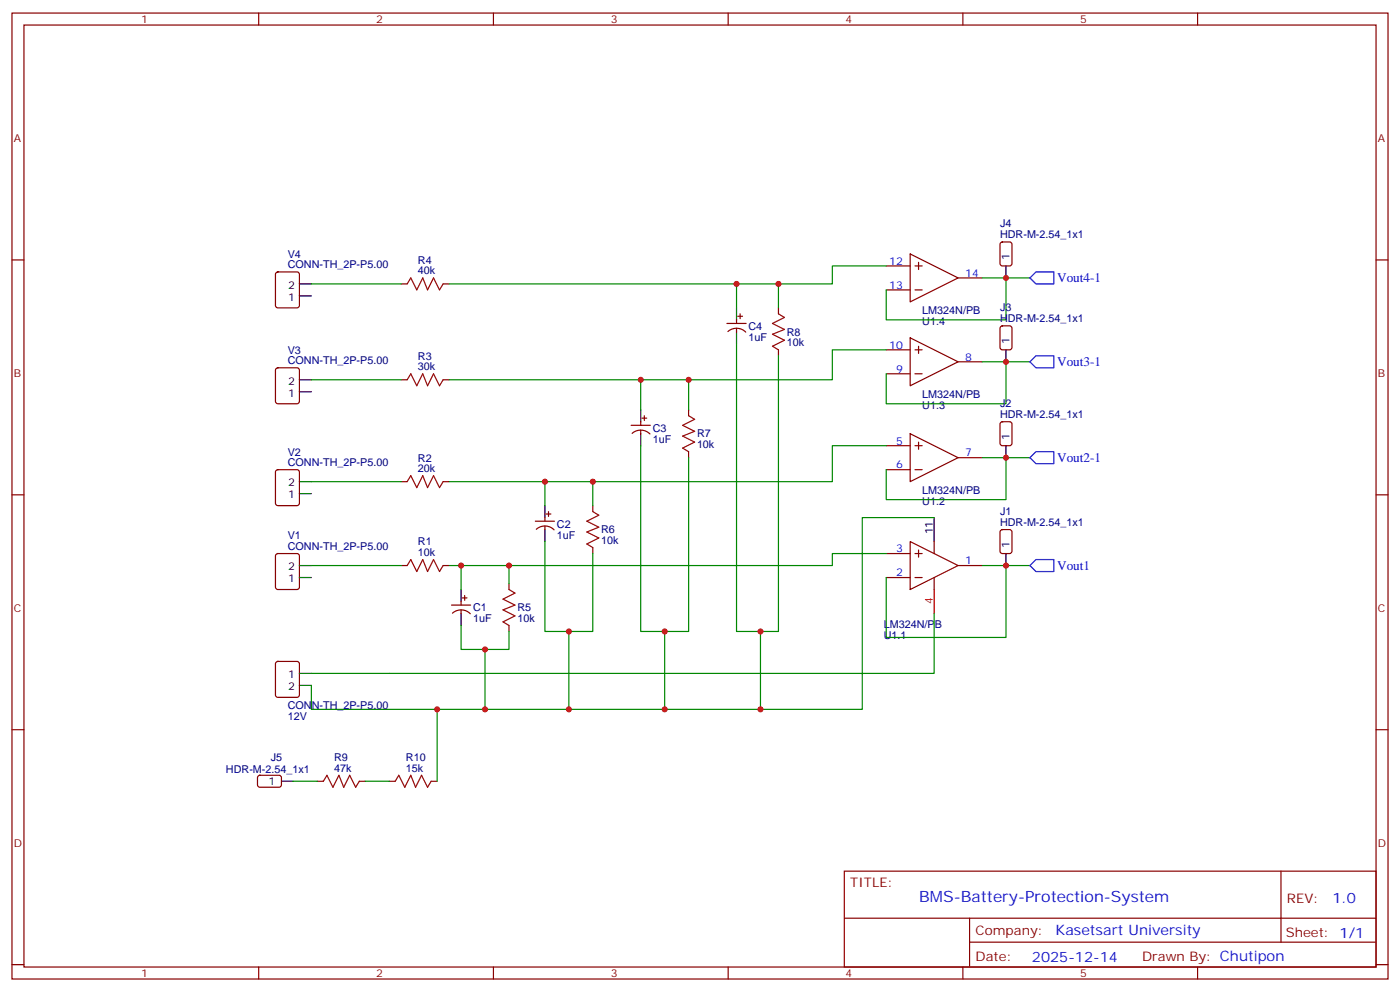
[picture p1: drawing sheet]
<svg xmlns="http://www.w3.org/2000/svg" width="412mm" height="292mm" viewBox="0 0 412 292" stroke-linecap="round" stroke-linejoin="round" font-family="sans-serif">
<g fill="none" stroke="#870000" stroke-width=".35">
<path d="M3.5 3.8h405.4v284.4h-405.4zM7.1 7.4h398.2v277.3h-398.2zM76.2 3.8v3.6M145.3 3.8v3.6M214.5 3.8v3.6M283.6 3.8v3.6M352.8 3.8v3.6M3.5 76.5h3.6M261.1 78.3h7M268.1 74.8l14.1 7-14.1 7.1zM269.5 78.3h2.1M270.6 77.2v2.1"/>
<path d="M294.8 71.4l.5-.2h2.1l.6 .5 .1 5.9-.5 .6-2.3 .1-.7-.5v-5.9zM405.3 76.5h3.6M81.4 80.3l.4-.3h5.7l.6 .5 .1 9.4-.5 .7h-5.9l-.6-.4-.1-9.4zM118.2 83.6h1.7M130.5 83.6h1.8M214.1 95.2h5.7M214.4 97.6a3.8 3.8 0 0 1 5.3 .2M217 94.2v1M217 96.6v1.1M217.3 93.1h1.4M218 92.4v1.4M229.3 90.6v1.8"/>
<path d="M261.1 85.3h7M268.1 99.4l14.1 7.1-14.1 7.1zM269.5 85.3h2.1M282.2 81.8h7.1M294.8 96.1l.5-.2h2.1l.6 .5 .1 5.9-.5 .6-2.3 .1-.7-.5v-5.9zM81.4 108.5l.4-.2h5.7l.6 .4 .1 9.4-.5 .7-5.9 .1-.6-.5-.1-9.4zM118.2 111.8h1.7M130.5 111.8h1.8M229.3 103v1.7M261.1 110h7M261.1 103h7M269.5 110h2.1"/>
<path d="M269.5 103h2.1M270.6 101.9v2.1M282.2 106.5h7.1M81.4 138.5l.4-.2h5.7l.6 .4 .1 9.4-.5 .7h-5.9l-.6-.4-.1-9.4zM185.9 125.2h5.7M186.2 127.6a3.8 3.8 0 0 1 5.2 .1M188.7 124.1v1.1M188.7 126.6v1.1M189.1 123.1h1.4M189.8 122.4v1.4M202.8 120.6v1.8M202.8 133v1.7"/>
<path d="M261.1 138.3h7M261.1 131.2h7M268.1 127.7l14.1 7-14.1 7.1zM269.5 138.3h2.1M269.5 131.2h2.1M270.6 130.1v2.2M282.2 134.7h7.1M294.8 124.3l.5-.2h2.1l.6 .5 .1 5.9-.5 .6-2.3 .1-.7-.5v-5.9zM3.5 145.7h3.6M118.2 141.8h1.7M130.5 141.8h1.8M157.7 153.4h5.6"/>
<path d="M158 155.8a3.8 3.8 0 0 1 5.2 .2M160.5 152.4v1M160.5 154.8v1.1M160.9 151.3h1.4M161.6 150.6v1.4M174.6 148.8v1.8M268.1 159.4l14.1 7.1-14.1 7zM275.2 159.4v3.5M294.8 156.1l.5-.2h2.1l.6 .4 .1 5.9-.5 .7h-2.3l-.7-.4v-5.9zM405.3 145.7h3.6M81.4 163.2l.4-.3h5.7l.6 .5 .1 9.4-.5 .7h-5.9l-.6-.4-.1-9.4zM118.2 166.5h1.7"/>
<path d="M130.5 166.5h1.8M133 178.1h5.6M135.8 177.1v1M135.8 179.5v1.1M136.2 176h1.4M136.9 175.3v1.4M149.9 171.8v1.7M174.6 161.2v1.7M261.1 162.9h7M261.1 170h7M269.5 162.9h2.1M269.5 170h2.1"/>
<path d="M270.6 161.9v2.1M275.2 170v3.5M282.2 166.5h7.1M81.4 194.9l.4-.2h5.7l.6 .4 .1 9.5-.5 .6-5.9 .1-.6-.5-.1-9.4zM133.3 180.5a3.8 3.8 0 0 1 5.2 .2M149.9 184.1v1.8M3.5 214.8h3.6M405.3 214.8h3.6M76.1 228.4l.5-.2 5.9 .1 .4 .6-.1 2.4-.6 .4h-5.9l-.5-.7v-2.1zM93.5 230h1.7M105.8 230h1.8M114.7 230h1.7"/>
<path d="M127 230h1.8M248.7 256.4h156.6v28.3h-156.6zM377.3 256.5v20.8M248.7 270.3h156.5M285.6 277.3h119.6M285.6 270.3v14.1M3.5 284h3.6M76.2 284.7v3.5M145.3 284.7v3.5M214.5 284.7v3.5M283.6 284.7v3.5M352.8 284.7v3.5"/>
<path d="M405.3 284h3.6"/>
</g>
<path d="M119.9 83.6l1.1-1.8 1.8 3.5 1.7-3.5 1.4 3.5 1.8-3.5 1.8 3.5 1-1.7M229.3 92.4l1.8 1.1-3.6 1.7 3.6 1.8-3.6 1.4 3.6 1.8-3.6 1.7 1.8 1.1M119.9 111.8l1.1-1.8 1.8 3.6 1.7-3.6 1.4 3.6 1.8-3.6 1.8 3.6 1-1.8M202.8 122.4l1.8 1-3.5 1.8 3.5 1.8-3.5 1.4 3.5 1.7-3.5 1.8 1.7 1.1M119.9 141.8l1.1-1.8 1.8 3.5 1.7-3.5 1.4 3.5 1.8-3.5 1.8 3.5 1-1.7M174.6 150.6l1.8 1.1-3.5 1.7 3.5 1.8-3.5 1.4 3.5 1.8-3.5 1.7 1.7 1.1M119.9 166.5l1.1-1.8 1.8 3.5 1.7-3.5 1.4 3.5 1.8-3.5 1.8 3.5 1-1.7M149.9 173.5l1.8 1.1-3.5 1.8 3.5 1.7-3.5 1.4 3.5 1.8-3.5 1.8 1.7 1M95.2 230l1.1-1.8 1.8 3.5 1.7-3.5 1.4 3.5 1.8-3.5 1.8 3.5 1-1.7M116.4 230l1.1-1.8 1.7 3.5 1.8-3.5 1.4 3.5 1.8-3.5 1.7 3.5 1.1-1.7" fill="none" stroke="#a10000" stroke-width=".35"/>
<g fill="none" stroke="#008700" stroke-width=".35">
<path d="M261.1 78.3h-15.9v5.3h-15.9M91.7 83.6h26.5M132.3 83.6h84.7v7M217 83.6h12.3v7M289.3 81.8h14.1M296.3 81.8v12.4h-35.2v-8.9M91.7 111.8h26.5M132.3 111.8h56.4v8.8M188.7 111.8h14.1v8.8M217 101.2v84.7h12.3v-81.2M261.1 103h-15.9v8.8h-42.4M289.3 106.5h14.1"/>
<path d="M296.3 106.5v12.4h-35.2v-8.9M188.7 131.2v54.7h14.1v-51.2M261.1 131.2h-15.9v10.6h-70.6M289.3 134.7h14.1M296.3 134.7v12.4h-35.2v-8.8M91.7 141.8h26.5M132.3 141.8h28.2v7M160.5 141.8h14.1v7M160.5 159.4v26.5h14.1v-23M275.2 152.4h-21.2v56.4h-162.3v-7M91.7 166.5h26.5M135.8 166.5v7"/>
<path d="M149.9 166.5v5.3M261.1 162.9h-15.9v3.6h-112.9M289.3 166.5h14.1M296.3 166.5v21.1h-35.2v-17.6M135.8 184.1v7.1h7.1v17.6M149.9 185.9v5.3h-7M167.6 185.9v22.9M195.8 185.9v22.9M224 185.9v22.9M275.2 180.6v17.6h-183.5M128.8 208.8v21.2M86.4 230h7.1"/>
<path d="M107.6 230h7.1"/>
</g>
<g fill="none" stroke="#000" stroke-width=".35">
<path d="M296.3 78.3v3.5M88.2 87.1h3.5M88.2 83.6h3.5M217 90.6v3.6M217 97.7v3.5M88.2 115.3h3.5M88.2 111.8h3.5M296.3 103v3.5M188.7 120.6v3.5M188.7 127.7v3.5M296.3 131.2v3.5M88.2 145.3h3.5"/>
<path d="M88.2 141.8h3.5M160.5 148.8v3.6M160.5 155.9v3.5M275.2 152.4v7M88.2 170h3.5M88.2 166.5h3.5M135.8 173.5v3.6M296.3 162.9v3.6M88.2 198.2h3.5M135.8 180.6v3.5M88.2 201.8h3.5M82.9 230h3.5"/>
</g>
<path d="M275.2 173.5v7.1" fill="none" stroke="#f00" stroke-width=".35"/>
<path d="M303.4 81.8l1.8-1.8h5.2v3.6h-5.2zM303.4 106.5l1.8-1.8h5.2v3.6h-5.2zM303.4 134.7l1.8-1.7h5.2v3.5h-5.2zM303.4 166.5l1.8-1.8h5.2v3.5h-5.2z" fill="none" stroke="#00f" stroke-width=".35"/>
<g fill="#c00">
<circle cx="160.5" cy="141.8" r=".88"/>
<circle cx="188.7" cy="111.8" r=".88"/>
<circle cx="217" cy="83.6" r=".88"/>
<circle cx="296.3" cy="106.5" r=".88"/>
<circle cx="296.3" cy="81.8" r=".88"/>
<circle cx="296.3" cy="134.7" r=".88"/>
<circle cx="296.3" cy="166.5" r=".88"/>
<circle cx="174.6" cy="141.8" r=".88"/>
<circle cx="229.3" cy="83.6" r=".88"/>
<circle cx="202.8" cy="111.8" r=".88"/>
<circle cx="142.9" cy="208.8" r=".88"/>
<circle cx="167.6" cy="185.9" r=".88"/>
<circle cx="167.6" cy="208.8" r=".88"/>
<circle cx="195.8" cy="185.9" r=".88"/>
<circle cx="195.8" cy="208.8" r=".88"/>
<circle cx="224" cy="185.9" r=".88"/>
<circle cx="224" cy="208.8" r=".88"/>
<circle cx="135.8" cy="166.5" r=".88"/>
<circle cx="149.9" cy="166.5" r=".88"/>
<circle cx="142.9" cy="191.2" r=".88"/>
<circle cx="128.8" cy="208.8" r=".88"/>
</g>
<text font-size="4.6" fill="#00f" x="270.8" y="265.5">BMS-Battery-Protection-System</text>
<g font-size="4.2" fill="#00f">
<text x="392.5" y="265.7">1.0</text>
<text x="310.9" y="275.3">Kasetsart University</text>
<text x="304" y="283.1">2025-12-14</text>
</g>
<g font-size="3.9" fill="#00f">
<text x="311.4" y="83.1">Vout4-1</text>
<text x="311.4" y="107.8">Vout3-1</text>
<text x="311.4" y="136.1">Vout2-1</text>
<text x="311.4" y="167.8">Vout1</text>
</g>
<g font-size="3.9" fill="#800">
<text x="250.5" y="261">TITLE:</text>
<text x="379.1" y="265.7">REV:</text>
<text x="287.4" y="275.2">Company:</text>
<text x="378.7" y="275.8">Sheet: 1/1</text>
<text x="287.4" y="282.9">Date:</text>
<text x="336.4" y="283">Drawn By: Chutipon</text>
</g>
<g font-size="3.2" fill="#800">
<text x="41.6" y="6.8">1</text>
<text x="110.8" y="6.8">2</text>
<text x="179.9" y="6.8">3</text>
<text x="249.1" y="6.8">4</text>
<text x="318.2" y="6.8">5</text>
<text x="4.1" y="41.9">A</text>
<text x="405.9" y="41.9">A</text>
<text x="4.1" y="111.1">B</text>
<text x="405.9" y="111.1">B</text>
<text x="4.1" y="180.2">C</text>
<text x="405.9" y="180.2">C</text>
<text x="4.1" y="249.4">D</text>
<text x="405.9" y="249.4">D</text>
<text x="41.6" y="287.7">1</text>
<text x="110.8" y="287.7">2</text>
<text x="179.9" y="287.7">3</text>
<text x="249.1" y="287.7">4</text>
<text x="318.2" y="287.7">5</text>
</g>
<g font-size="3.2" fill="#000080">
<text x="294.6" y="70.2">HDR-M-2.54_1x1</text>
<text x="294.6" y="67">J4</text>
<text x="84.8" y="75.9">V4</text>
<text x="123.1" y="77.7">R4</text>
<text x="84.8" y="79">CONN-TH_2P-P5.00</text>
<text x="123.1" y="80.8">40k</text>
<text x="271.7" y="92.6">LM324N/PB</text>
<text x="271.7" y="95.7">U1.4</text>
<text x="294.6" y="94.9">HDR-M-2.54_1x1</text>
<text x="294.6" y="91.7">J3</text>
<text x="220.5" y="100.3">1uF</text>
<text x="220.5" y="97.1">C4</text>
<text x="231.8" y="102">10k</text>
<text x="231.8" y="98.8">R8</text>
<text x="84.8" y="107.2">CONN-TH_2P-P5.00</text>
<text x="84.8" y="104.1">V3</text>
<text x="123.1" y="105.9">R3</text>
<text x="123.1" y="109">30k</text>
<text x="271.7" y="117.2">LM324N/PB</text>
<text x="294.6" y="119.9">J2</text>
<text x="271.7" y="120.4">U1.3</text>
<text x="294.6" y="123.1">HDR-M-2.54_1x1</text>
<text x="192.3" y="130.3">1uF</text>
<text x="192.3" y="127.1">C3</text>
<text x="205.3" y="132">10k</text>
<text x="205.3" y="128.8">R7</text>
<text x="84.8" y="137.2">CONN-TH_2P-P5.00</text>
<text x="84.8" y="134.1">V2</text>
<text x="123.1" y="135.9">R2</text>
<text x="123.1" y="139">20k</text>
<text x="271.7" y="145.5">LM324N/PB</text>
<text x="271.7" y="148.6">U1.2</text>
<text x="164" y="155.3">C2</text>
<text x="294.6" y="154.8">HDR-M-2.54_1x1</text>
<text x="294.6" y="151.6">J1</text>
<text x="84.8" y="161.9">CONN-TH_2P-P5.00</text>
<text x="84.8" y="158.8">V1</text>
<text x="123.1" y="160.6">R1</text>
<text x="164" y="158.5">1uF</text>
<text x="177.1" y="160.2">10k</text>
<text x="177.1" y="157">R6</text>
<text x="123.1" y="163.7">10k</text>
<text x="139.3" y="180">C1</text>
<text x="152.4" y="179.9">R5</text>
<text x="139.3" y="183.2">1uF</text>
<text x="152.4" y="183.1">10k</text>
<text x="260.3" y="184.8">LM324N/PB</text>
<text x="260.3" y="188">U1.1</text>
<text x="84.8" y="208.8">CONN-TH_2P-P5.00</text>
<text x="84.8" y="211.9">12V</text>
<text x="66.6" y="227.5">HDR-M-2.54_1x1</text>
<text x="79.8" y="224">J5</text>
<text x="98.4" y="227.2">47k</text>
<text x="98.4" y="224.1">R9</text>
<text x="119.6" y="227.2">15k</text>
<text x="119.6" y="224.1">R10</text>
</g>
<g font-size="3.2" fill="#00f">
<text x="262" y="77.9">12</text>
<text x="284.3" y="81.5">14</text>
<text x="262" y="85">13</text>
<text x="262" y="102.6">10</text>
<text x="284.3" y="106.2">8</text>
<text x="264" y="109.7">9</text>
<text x="264" y="130.8">5</text>
<text x="264" y="137.9">6</text>
<text x="284.3" y="134.4">7</text>
<text x="264" y="162.6">3</text>
<text x="284.3" y="166.1">1</text>
<text x="264" y="169.7">2</text>
</g>
<g font-size="3.2">
<text x="297.4" y="76.5" transform="rotate(-90 297.4 76.5)">1</text>
<text x="84.9" y="88.5">1</text>
<text x="84.9" y="85">2</text>
<text x="297.4" y="101.2" transform="rotate(-90 297.4 101.2)">1</text>
<text x="84.9" y="113.2">2</text>
<text x="84.9" y="116.7">1</text>
<text x="297.4" y="129.4" transform="rotate(-90 297.4 129.4)">1</text>
<text x="84.9" y="143.2">2</text>
<text x="84.9" y="146.7">1</text>
<text x="274.8" y="157.3" transform="rotate(-90 274.8 157.3)">11</text>
<text x="297.4" y="161.2" transform="rotate(-90 297.4 161.2)">1</text>
<text x="84.9" y="167.9">2</text>
<text x="84.9" y="171.4">1</text>
<text x="84.9" y="199.6">1</text>
<text x="84.9" y="203.2">2</text>
<text x="79.1" y="231">1</text>
</g>
<text font-size="3.2" fill="#f00" x="274.8" y="177.7" transform="rotate(-90 274.8 177.7)">4</text>
</svg>
